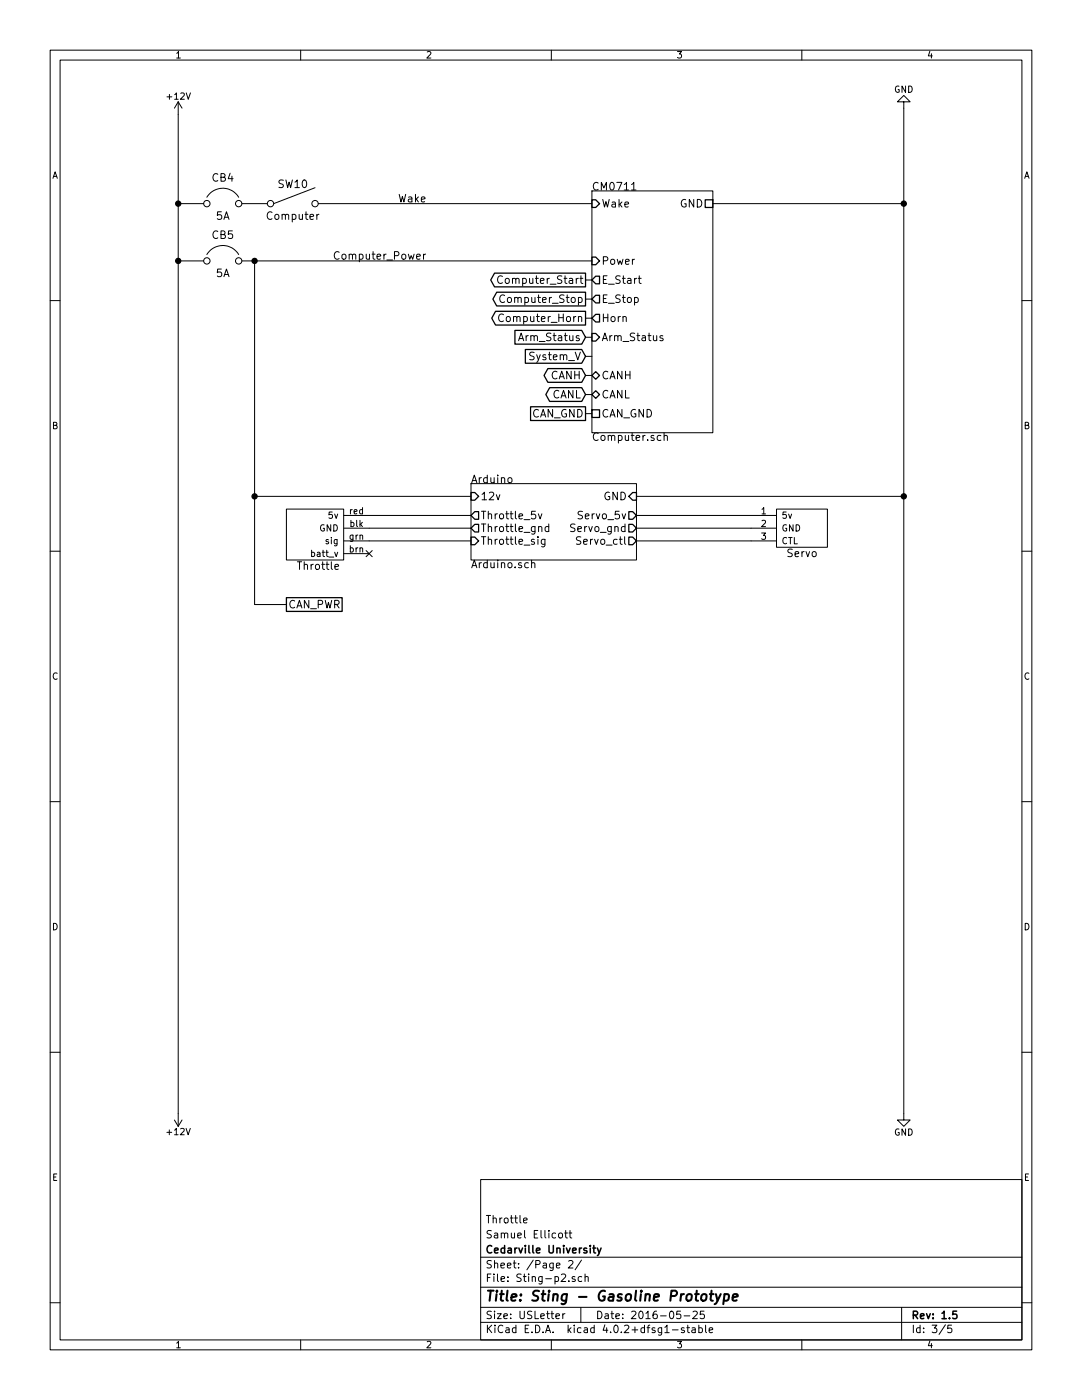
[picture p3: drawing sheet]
<svg xmlns="http://www.w3.org/2000/svg" width="216mm" height="279mm" viewBox="0 0 216 279" stroke-linecap="round" stroke-linejoin="round" font-family="sans-serif">
<g fill="none" stroke="#000" stroke-width=".2">
<path d="M10 10h195.9v259.4h-195.9zM12 12h191.9v255.4h-191.9zM60 10v2M110 10v2M160 10v2M35.6 20.3l-.8 1.3M35.6 20.3v204.5M35.6 20.3l.7 1.3M41.3 39.4a3.7 3.7 0 0 1 6.3 0M62.9 37.5l-8.3 3.1M118.1 38.1h24.1v48.3h-24.1zM126 36.8l.5-.4v1.5"/>
<path d="M126 37.9h.9M180.3 20.3h1.3l-1.3-1.2-1.2 1.2h1.2v203.2h1.3l-1.3 1.3-1.2-1.3h1.2M10 60h2M35.6 40.6h5M35.6 52.1h5M41.3 50.8a3.7 3.7 0 0 1 6.3 0M48.3 40.6h5M48.3 52.1h69.8M50.8 52.1v68.6h6.3M63.5 40.6h54.6M63.7 42.8l-.5 .3M67.7 50.4a.72 .72 0 0 0-1.1 .5 .72 .72 0 0 0 .8 .8l.3-.1"/>
<path d="M84.9 50.7l-.4 .3M100.3 55.2a.72 .72 0 0 0-1.1 .5 .72 .72 0 0 0 .7 .9l.4-.2M100.7 59a.72 .72 0 0 0-1 .5 .72 .72 0 0 0 .7 .9l.3-.2M115.4 59.4h.4l.4 .3v.4l-.2 .2h-.6M115.7 55.5h.6M115.9 55v1.4l.4 .2M116.8 55.9h1.3M116.8 59.7h1.3M127.4 55.5h.5M127.6 55v1.4l.3 .2M142.2 40.6h38.1M203.9 60h2"/>
<path d="M100.5 62.8a.72 .72 0 0 0-1.1 .5 .72 .72 0 0 0 .8 .9l.3-.2M115.4 63.3l.1-.1a.36 .36 0 0 1 .6 .2v.8M116.8 63.5h1.3M116.8 67.3h1.3M116.8 71.1h1.3M116.8 74.9h1.3M116.8 78.7h1.3M132.3 67.1l-.4-.1-.2 .2v.2l.6 .2v.3h-.6M50.8 99.1h43.2M94 96.5h33v15.3h-33zM101.4 95.5l.3-.2 .4 .2 .1 .6-.2 .2h-.3l-.3-.1zM116.8 82.6h1.3"/>
<path d="M127 99.1h53.3M132.5 87h.1a.36 .36 0 0 1 .6 .1v.8M132.5 86.4v1.5M10 110h2M57.1 101.6h11.5v10.2h-11.5zM66.8 113.1l.8-.1-.1-.3-.4-.1-.3 .3 .1 .7h.6M68.6 102.9h25.4M68.6 105.4h25.4M68.6 108h25.4M68.6 110.5h5.1M73.1 109.9l1.2 1.2M74.3 109.9l-1.2 1.2"/>
<path d="M106.1 112.4a.36 .36 0 0 1 .6 .1v.8M106.1 111.8v1.5M107.4 102.5l.4 1.1 .3-1.1M108.7 107.6v1.3l-.2 .2h-.4M108.7 107.7l-.4-.1-.3 .3v.5l.2 .2h.5M109.5 105.2l-.4-.1-.3 .3v.4l.1 .2h.6M109.5 104.6v1.5M127 102.9h27.9M127 105.4h27.9M127 108h27.9M154.9 101.6h10.2v7.6h-10.2zM203.9 110h2"/>
<path d="M10 160h2M203.9 160h2M10 210h2M203.9 210h2M34.8 223.5l.8 1.3M36.3 223.5l-.7 1.3M95.9 235.4h108v32h-108zM10 260h2M95.9 256.9h108M95.9 250.9h108M104.5 243.6l.7-.2-.1-.2-.4-.1-.2 .2v.7h.6M111.5 246.2l.2-.1 .5 .1v.6l-.1 .2-.4 .1-.2-.2z"/>
<path d="M112.7 246.1h.5M112.9 245.6v1.3l.3 .2M113.5 251.7l.5-.1 .3 .4-.9 1.1h.9M113.5 246.1h.6M113.7 245.6v1.3l.4 .2M114.7 254.8a.37 .37 0 0 0-.6 .2l.1 .2 .5 .1 .1 .2-.2 .3-.5-.1M116 251.5l-1.2 1.9M116.1 254.8h-.5l-.2 .2v.6l.2 .2 .5-.1M116.7 254.9l.2-.1h.4l.1 1M116.7 254.3v1.5M203.9 260h2M60 267.4v2"/>
<path d="M95.9 263.9h108M95.9 260.9h108M110 267.4v2M110.9 262.7l.7-.2v-.2l-.4-.1-.3 .2 .1 .7h.6M112.3 262.2v1M112.7 262.2l-.4 .3M115.9 260.9v3M134.2 265.4h1.1M135.8 261.7h-.7l-.1 .7 .2-.1h.5l.2 .2-.1 .5-.2 .2-.6-.2M136.5 262.6h1.1M136.5 265a.37 .37 0 0 0-.6 .2l.1 .2 .5 .1 .1 .2-.2 .3-.5-.1M137 265h.6"/>
<path d="M137.2 264.5v1.3l.4 .2M138.1 265h.6v1M138.3 261.8l.6-.1 .2 .4-.9 1.1h.9M138.7 265.3l-.4 .1-.3 .2 .3 .4 .4-.1M139.4 265h.5l.3 .3-.2 .6h-.6M139.4 264.5v1.5M140.5 261.7h-.7l-.1 .7 .2-.1h.5l.2 .2-.1 .5-.2 .2-.6-.2M140.8 264.5v1.3l.2 .2M141.5 265.5l.7-.2v-.3h-.5l-.2 .2 .1 .7h.6M160 267.4v2M179.9 260.9v6.5M188.6 264.4l-1.2 1.9"/>
<path d="M189.9 264.5h-.7l-.1 .7 .2-.2 .5 .1 .1 .2v.5l-.2 .2-.6-.2"/>
<circle cx="41.3" cy="52.1" r=".63"/>
<circle cx="41.3" cy="40.6" r=".63"/>
<circle cx="47.6" cy="52.1" r=".63"/>
<circle cx="47.6" cy="40.6" r=".63"/>
<circle cx="54" cy="40.6" r=".63"/>
<circle cx="62.9" cy="40.6" r=".63"/>
</g>
<path d="M118.3 249.1h.5M118.5 248.6v1.3l.3 .2M119.2 249.1l.4 1M119.9 249.1l-.5 1.3-.2 .2M190.9 261.7h-.7l-.1 .7 .2-.1h.5l.2 .2-.1 .5-.2 .2-.6-.2" fill="none" stroke="#000" stroke-width=".3"/>
<path d="M140.1 258.4l.3-.1h.5l.1 .3-.1 .6a.54 .54 0 0 1-.5 .4 .54 .54 0 0 1-.5-.4zM141.6 258.3h.8M142 257.6l-.2 1.7 .1 .2 .3 .1M142.8 258.3l.4 1.3M143.8 258.3l-.9 1.8-.3 .2M144.6 258.3a.65 .65 0 0 1 .8 .1l-.1 1a.67 .67 0 0 1-.9 .1M144.6 258.3l-.3 2M146.2 258.9l1-.2-.1-.4h-.5l-.3 .2-.1 1 .2 .1 .6-.1" fill="none" stroke="#000" stroke-width=".41"/>
<g fill="none" stroke="#000" stroke-width=".25">
<path d="M118.1 39.9h.8l.7 .7-.7 .8h-.8zM140.7 39.9h1.5v1.5h-1.5zM98.7 54.5h18.1v2.8h-18.1l-.8-1.4zM99.1 58.3h17.7v2.8h-17.7l-.8-1.4zM118.1 51.3h.8l.7 .8-.7 .7h-.8zM118.1 59.7l.8-.8h.7v1.6h-.7zM118.9 55.1h.7v1.5h-.7l-.8-.7zM98.9 62.1h17.9v2.8h-17.9l-.8-1.4zM102.7 65.9h13.4l.7 1.4-.7 1.4h-13.4zM104.8 69.7h11.3l.7 1.4-.7 1.4h-11.3zM109.3 73.6h6.8l.7 1.3-.7 1.4h-6.8l-.7-1.4zM109.7 77.4h6.4l.7 1.3-.7 1.4h-6.4l-.8-1.4z"/>
<path d="M118.1 74.9l.8-.7 .7 .7-.7 .8zM118.1 78.7l.8-.7 .7 .7-.7 .8zM118.1 66.5h.8l.7 .8-.7 .8h-.8zM118.9 62.7h.7v1.6h-.7l-.8-.8zM94 98.3h.7l.8 .8-.8 .7h-.7zM105.9 81.2h10.9v2.7h-10.9zM118.1 81.8h1.5v1.5h-1.5zM126.2 98.3h.8v1.5h-.8l-.7-.7zM57.1 119.3h11.2v2.7h-11.2zM94 107.2h.7l.8 .8-.8 .7h-.7zM94.7 102.1h.8v1.5h-.8l-.7-.7zM94.7 104.6h.8v1.6h-.8l-.7-.8z"/>
<path d="M125.5 102.1h.7l.8 .8-.8 .7h-.7zM125.5 104.6h.7l.8 .8-.8 .8h-.7zM125.5 107.2h.7l.8 .8-.8 .7h-.7z"/>
</g>
<g fill="#000" stroke="#000" stroke-width=".25">
<circle cx="35.6" cy="40.6" r=".51"/>
<circle cx="35.6" cy="52.1" r=".51"/>
<circle cx="50.8" cy="52.1" r=".51"/>
<circle cx="180.3" cy="40.6" r=".51"/>
<circle cx="50.8" cy="99.1" r=".51"/>
<circle cx="180.3" cy="99.1" r=".51"/>
</g>
<text font-size="2.8" x="96.9" y="259.7">Title: Sting - Gasoline Prototype</text>
<g font-size="2.1">
<text x="42.3" y="36.2">CB4</text>
<text x="55.5" y="37.5">SW10</text>
<text x="79.6" y="40.4">Wake</text>
<text x="118.1" y="38">CM0711</text>
<text x="120" y="41.4">Wake</text>
<text x="135.6" y="41.4">GND</text>
<text x="42.3" y="47.7">CB5</text>
<text x="43.1" y="43.9">5A</text>
<text x="53.4" y="43.9">Computer</text>
<text x="67.5" y="51.8">Computer_Power</text>
<text x="120" y="52.8">Power</text>
<text x="43.1" y="55.3">5A</text>
<text x="100.4" y="56.6">Computer_Start</text>
<text x="120" y="56.6">E_Start</text>
<text x="100.3" y="64.3">Computer_Horn</text>
<text x="100.5" y="60.5">Computer_Stop</text>
<text x="120" y="60.5">E_Stop</text>
<text x="120" y="64.3">Horn</text>
<text x="104" y="68.1">Arm_Status</text>
<text x="105.8" y="71.9">System_V</text>
<text x="120" y="68.1">Arm_Status</text>
<text x="109.8" y="75.7">CANH</text>
<text x="120" y="75.7">CANH</text>
<text x="105.9" y="83.3">CAN_GND</text>
<text x="110" y="79.5">CANL</text>
<text x="120" y="79.5">CANL</text>
<text x="120" y="83.3">CAN_GND</text>
<text x="118.1" y="88">Computer.sch</text>
<text x="94" y="96.4">Arduino</text>
<text x="95.9" y="99.8">12v</text>
<text x="120.3" y="99.8">GND</text>
<text x="95.9" y="103.6">Throttle_5v</text>
<text x="95.9" y="106.2">Throttle_gnd</text>
<text x="114.1" y="106.2">Servo_gnd</text>
<text x="115.6" y="103.6">Servo_5v</text>
<text x="59.6" y="113.7">Throttle</text>
<text x="94" y="113.4">Arduino.sch</text>
<text x="95.9" y="108.7">Throttle_sig</text>
<text x="115.5" y="108.7">Servo_ctl</text>
<text x="157.1" y="111.2">Servo</text>
<text x="57.6" y="121.4">CAN_PWR</text>
<text x="96.9" y="244.1">Throttle</text>
<text x="96.9" y="250.1">Cedarville University</text>
<text x="96.9" y="247.1">Samuel Ellicott</text>
<text x="96.9" y="255.8">File: Sting-p2.sch</text>
<text x="96.9" y="253.1">Sheet: /Page 2/</text>
<text x="96.9" y="263.2">Size: USLetter</text>
<text x="118.9" y="263.2">Date: 2016-05-25</text>
<text x="181.9" y="263.2">Rev: 1.5</text>
<text x="96.9" y="266">KiCad E.D.A. kicad 4.0.2+dfsg1-stable</text>
<text x="181.9" y="266">Id: 3/5</text>
</g>
<g font-size="1.8">
<text x="35" y="11.6">1</text>
<text x="85" y="11.6">2</text>
<text x="135" y="11.6">3</text>
<text x="185" y="11.6">4</text>
<text x="33.5" y="19.9">+12V</text>
<text x="178.4" y="18.5">GND</text>
<text x="10.4" y="35.6">A</text>
<text x="204.3" y="35.6">A</text>
<text x="10.4" y="85.6">B</text>
<text x="204.3" y="85.6">B</text>
<text x="63.6" y="106">GND</text>
<text x="65.6" y="103.5">5v</text>
<text x="69.7" y="107.7">grn</text>
<text x="69.7" y="102.6">red</text>
<text x="69.8" y="105.2">blk</text>
<text x="151.9" y="102.6">1</text>
<text x="151.9" y="105.2">2</text>
<text x="151.9" y="107.7">3</text>
<text x="156" y="103.5">5v</text>
<text x="156" y="106">GND</text>
<text x="62.4" y="111.1">batt_v</text>
<text x="65" y="108.6">sig</text>
<text x="69.7" y="110.2">brn</text>
<text x="156" y="108.6">CTL</text>
<text x="10.4" y="135.6">C</text>
<text x="204.3" y="135.6">C</text>
<text x="10.4" y="185.6">D</text>
<text x="204.3" y="185.6">D</text>
<text x="33.5" y="226.5">+12V</text>
<text x="178.4" y="226.6">GND</text>
<text x="10.4" y="235.6">E</text>
<text x="204.3" y="235.6">E</text>
<text x="35" y="269">1</text>
<text x="85" y="269">2</text>
<text x="135" y="269">3</text>
<text x="185" y="269">4</text>
</g>
</svg>
